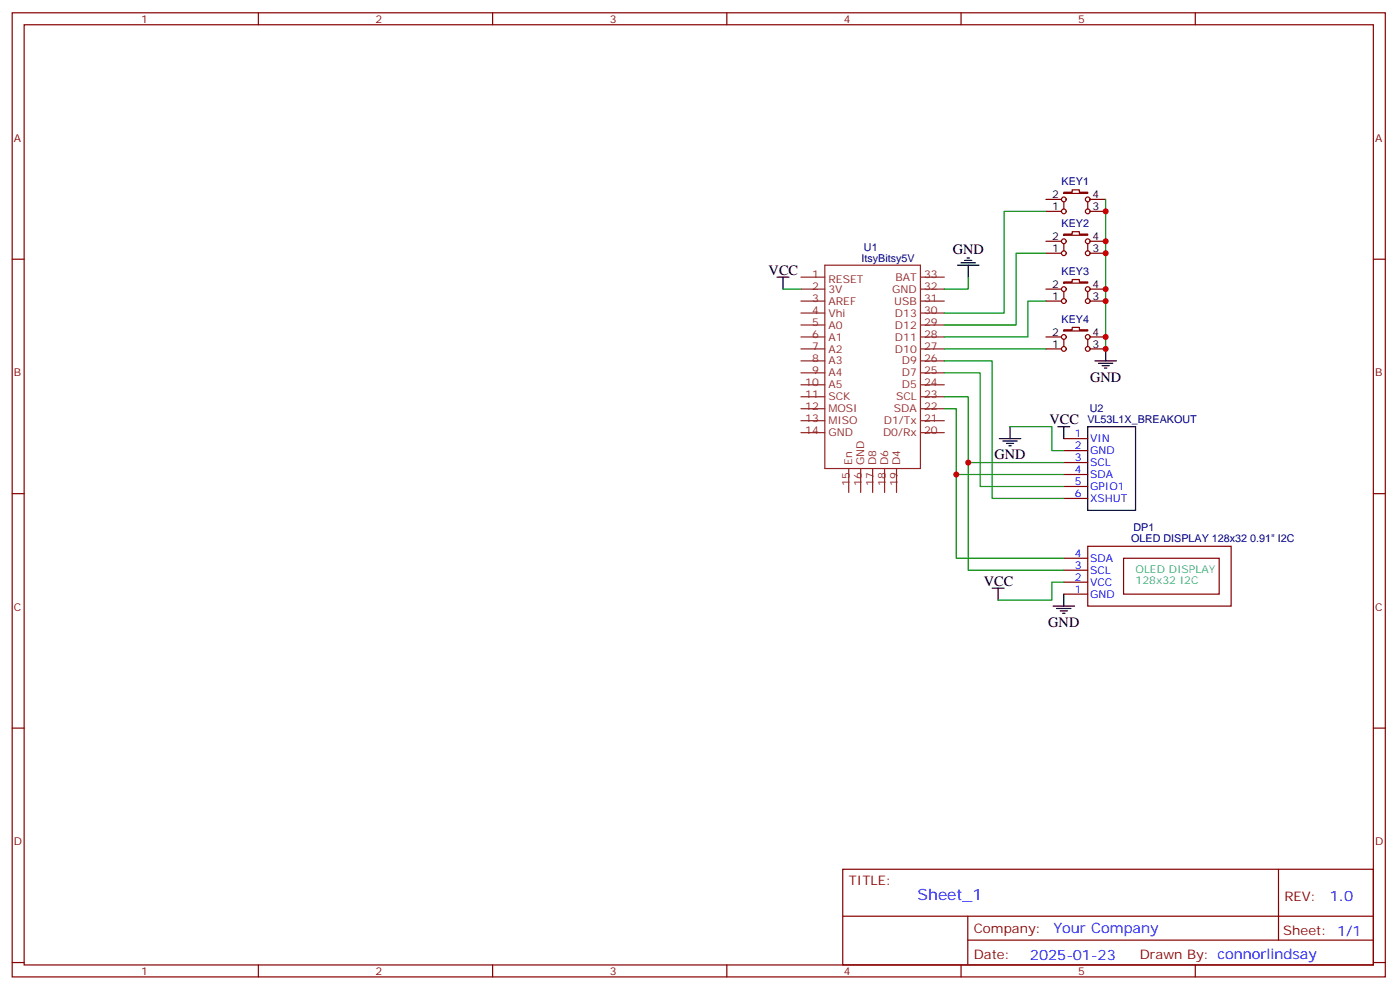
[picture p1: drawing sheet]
<svg xmlns="http://www.w3.org/2000/svg" width="413mm" height="292mm" viewBox="0 0 413 292" stroke-linecap="round" stroke-linejoin="round" font-family="sans-serif">
<g fill="none" stroke="#870000" stroke-width=".35">
<path d="M3.6 3.8h405.3v284.3h-405.3zM7.1 7.3h398.3v277.3h-398.3zM76.3 3.8v3.5M145.4 3.8v3.5M214.6 3.8v3.5M283.7 3.8v3.5M352.8 3.8v3.5M308.8 58.8h4.5M314 56.7h2.5v-.7h2.1v.7h2.5v.3h-7.1zM314 59.5v2.1M321.1 59.5v2.1M321.8 58.8h4.6"/>
<path d="M3.6 76.4h3.5M308.8 62.3h4.5M308.8 74.7h4.5M308.8 71.2h4.5M314 69h2.5v-.7h2.1v.7h2.5v.4h-7.1zM314 71.9v2.1M321.1 71.9v2.1M321.8 62.3h4.6M321.8 74.7h4.6M321.8 71.2h4.6M405.4 76.4h3.5M308.8 88.8h4.5"/>
<path d="M308.8 85.3h4.5M308.8 99.4h4.5M314 83.1h2.5v-.7h2.1v.7h2.5v.4h-7.1zM314 97.3h2.5v-.7h2.1v.7h2.5v.3h-7.1zM314 86v2.1M321.1 86v2.1M321.8 88.8h4.6M321.8 85.3h4.6M321.8 99.4h4.6M308.8 102.9h4.5M314 100.1v2.1M321.1 100.1v2.1"/>
<path d="M321.8 102.9h4.6M314 129.4h7.1M314 132.9h7.1M314 136.4h7.1M314 139.9h7.1M3.6 145.6h3.5M314 147h7.1M314 143.5h7.1M405.4 145.6h3.5M314 175.2h7.1M314 171.7h7.1M314 168.2h7.1"/>
<path d="M314 164.6h7.1M321.1 161.1h42.3v17.7h-42.3zM331.7 164.6h28.2v10.6h-28.2zM3.6 214.7h3.5M405.4 214.7h3.5M248.8 256.4h156.6v28.2h-156.6zM377.4 256.4v20.9M248.8 270.2h156.5M285.7 277.3h119.6M285.7 270.2v14.1M3.6 283.9h3.5M76.3 284.6v3.5"/>
<path d="M145.4 284.6v3.5M214.6 284.6v3.5M283.7 284.6v3.5M352.8 284.6v3.5M405.4 283.9h3.5"/>
<circle cx="314" cy="58.8" r=".71"/>
<circle cx="321.1" cy="58.8" r=".71"/>
<circle cx="314" cy="71.2" r=".71"/>
<circle cx="314" cy="74.7" r=".71"/>
<circle cx="314" cy="62.3" r=".71"/>
<circle cx="321.1" cy="74.7" r=".71"/>
<circle cx="321.1" cy="71.2" r=".71"/>
<circle cx="321.1" cy="62.3" r=".71"/>
<circle cx="314" cy="88.8" r=".71"/>
<circle cx="314" cy="99.4" r=".71"/>
<circle cx="314" cy="85.3" r=".71"/>
<circle cx="321.1" cy="88.8" r=".71"/>
<circle cx="321.1" cy="99.4" r=".71"/>
<circle cx="321.1" cy="85.3" r=".71"/>
<circle cx="314" cy="102.9" r=".71"/>
<circle cx="321.1" cy="102.9" r=".71"/>
</g>
<g fill="none" stroke="#8c2424" stroke-width=".35">
<path d="M243.5 78.2h28.2v60h-28.2zM236.4 95.8h7.1M236.4 99.4h7.1M236.4 92.3h7.1M236.4 88.8h7.1M236.4 85.3h7.1M236.4 81.7h7.1M271.7 95.8h7.1M271.7 99.4h7.1M271.7 92.3h7.1M271.7 88.8h7.1M271.7 85.3h7.1"/>
<path d="M271.7 81.7h7.1M236.4 102.9h7.1M236.4 106.4h7.1M236.4 110h7.1M236.4 113.5h7.1M236.4 117h7.1M271.7 102.9h7.1M271.7 106.4h7.1M271.7 110h7.1M271.7 113.5h7.1M271.7 117h7.1M236.4 120.5h7.1"/>
<path d="M236.4 124.1h7.1M236.4 127.6h7.1M250.5 138.2v7M254.1 138.2v7M257.6 138.2v7M261.1 138.2v7M264.7 138.2v7M271.7 120.5h7.1M271.7 124.1h7.1M271.7 127.6h7.1"/>
</g>
<g fill="none" stroke="#000" stroke-width=".35">
<path d="M282.6 78.2h6.4M283.7 77.5h4.2M284.8 76.8h2.1M285.5 76.1h.7M285.8 78.2v3.5M229.4 81.7h3.5M231.1 81.7v3.6M323.2 106.4h6.4M324.3 107.1h4.2M325.3 107.8h2.1M326 108.5h.7M326.4 102.9v3.5"/>
<path d="M295 129.4h6.3M296.1 130.1h4.2M297.1 130.8h2.1M297.8 131.5h.7M298.2 125.8v3.6M312.3 125.8h3.5M314 125.8v3.6M321.1 125.8h14.1v24.7h-14.1zM292.9 173.5h3.5M294.6 173.5v3.5M310.9 178.8h6.3M311.9 179.5h4.3"/>
<path d="M314 175.2v3.6M313 180.2h2.1M313.7 180.9h.7"/>
</g>
<g fill="none" stroke="#008700" stroke-width=".35">
<path d="M326.4 58.8v44.1M308.8 62.3h-12.4v30h-17.6M308.8 74.7h-8.9v21.1h-21.1M231.1 85.3h5.3M285.8 81.7v3.6h-7M308.8 88.8h-5.3v10.6h-24.7M278.8 117h7v19.4h28.2M278.8 110h10.5v33.5h24.7M278.8 106.4h14.1v40.6h21.1M278.8 102.9h30M278.8 120.5h3.5v19.4h31.7M282.3 139.9v24.7h31.7"/>
<path d="M285.8 136.4v31.8h28.2M298.2 125.8h12.3v7.1h3.5M314 171.7h-3.5v5.3h-15.9"/>
</g>
<g fill="#c00">
<circle cx="326.4" cy="62.3" r=".88"/>
<circle cx="326.4" cy="71.2" r=".88"/>
<circle cx="326.4" cy="74.7" r=".88"/>
<circle cx="326.4" cy="85.3" r=".88"/>
<circle cx="326.4" cy="88.8" r=".88"/>
<circle cx="326.4" cy="99.4" r=".88"/>
<circle cx="326.4" cy="102.9" r=".88"/>
<circle cx="282.3" cy="139.9" r=".88"/>
<circle cx="285.8" cy="136.4" r=".88"/>
</g>
<text font-size="4.6" fill="#00f" x="270.9" y="265.4">Sheet_1</text>
<g font-size="4.2">
<text x="281.2" y="75">GND</text>
<text x="226.9" y="81">VCC</text>
<text x="321.8" y="112.5">GND</text>
<text x="309.8" y="125.1">VCC</text>
<text x="293.6" y="135.5">GND</text>
<text x="290.4" y="172.8">VCC</text>
<text x="309.5" y="184.9">GND</text>
</g>
<g font-size="4.2" fill="#00f">
<text x="392.6" y="265.6">1.0</text>
<text x="311" y="275.2">Your Company</text>
<text x="304" y="283">2025-01-23</text>
</g>
<g font-size="3.9" fill="#800">
<text x="250.5" y="260.9">TITLE:</text>
<text x="379.2" y="265.6">REV:</text>
<text x="287.5" y="275.1">Company:</text>
<text x="378.8" y="275.8">Sheet: 1/1</text>
<text x="287.5" y="282.8">Date:</text>
<text x="336.5" y="282.9">Drawn By: connorlindsay</text>
</g>
<g font-size="3.2" fill="#800">
<text x="41.7" y="6.8">1</text>
<text x="110.8" y="6.8">2</text>
<text x="180" y="6.8">3</text>
<text x="249.1" y="6.8">4</text>
<text x="318.3" y="6.8">5</text>
<text x="4.1" y="41.9">A</text>
<text x="405.9" y="41.9">A</text>
<text x="4.1" y="111">B</text>
<text x="405.9" y="111">B</text>
<text x="4.1" y="180.2">C</text>
<text x="405.9" y="180.2">C</text>
<text x="4.1" y="249.3">D</text>
<text x="405.9" y="249.3">D</text>
<text x="41.7" y="287.6">1</text>
<text x="110.8" y="287.6">2</text>
<text x="180" y="287.6">3</text>
<text x="249.1" y="287.6">4</text>
<text x="318.3" y="287.6">5</text>
</g>
<g font-size="3.2">
<text x="310.6" y="58.5">2</text>
<text x="322.5" y="58.5">4</text>
<text x="310.6" y="62">1</text>
<text x="322.5" y="62">3</text>
<text x="310.6" y="70.8">2</text>
<text x="322.5" y="70.8">4</text>
<text x="310.6" y="74.3">1</text>
<text x="322.5" y="74.3">3</text>
<text x="310.6" y="88.4">1</text>
<text x="310.6" y="84.9">2</text>
<text x="322.5" y="88.4">3</text>
<text x="322.5" y="84.9">4</text>
<text x="310.6" y="99">2</text>
<text x="322.5" y="99">4</text>
<text x="310.6" y="102.6">1</text>
<text x="322.5" y="102.6">3</text>
</g>
<g font-size="3.2" fill="#000080">
<text x="313.4" y="54.7">KEY1</text>
<text x="313.4" y="67">KEY2</text>
<text x="254.3" y="77.2">ItsyBitsy5V</text>
<text x="255" y="74">U1</text>
<text x="313.4" y="81.1">KEY3</text>
<text x="313.4" y="95.2">KEY4</text>
<text x="321" y="124.8">VL53L1X_BREAKOUT</text>
<text x="321.7" y="121.6">U2</text>
<text x="333.9" y="159.8">OLED DISPLAY 128x32 0.91&quot; I2C</text>
<text x="334.6" y="156.6">DP1</text>
</g>
<g font-size="3.2" fill="#8d2323">
<text x="239.7" y="82.1">1</text>
<text x="244.5" y="83.5">RESET</text>
<text x="264.4" y="82.8">BAT</text>
<text x="272.8" y="82.1">33</text>
<text x="239.7" y="89.1">3</text>
<text x="239.7" y="85.6">2</text>
<text x="244.5" y="89.9">AREF</text>
<text x="244.5" y="86.3">3V</text>
<text x="263.4" y="86.3">GND</text>
<text x="264" y="89.9">USB</text>
<text x="272.8" y="85.6">32</text>
<text x="272.8" y="89.1">31</text>
<text x="239.7" y="92.7">4</text>
<text x="244.5" y="93.4">Vhi</text>
<text x="264.2" y="93.4">D13</text>
<text x="272.8" y="92.7">30</text>
<text x="239.7" y="96.2">5</text>
<text x="239.7" y="99.7">6</text>
<text x="244.5" y="96.9">A0</text>
<text x="244.5" y="100.4">A1</text>
<text x="264.2" y="100.4">D11</text>
<text x="264.2" y="96.9">D12</text>
<text x="272.8" y="99.7">28</text>
<text x="272.8" y="96.2">29</text>
<text x="239.7" y="103.3">7</text>
<text x="239.7" y="106.8">8</text>
<text x="244.5" y="104">A2</text>
<text x="244.5" y="107.5">A3</text>
<text x="264.2" y="104">D10</text>
<text x="266.2" y="107.5">D9</text>
<text x="272.8" y="103.3">27</text>
<text x="272.8" y="106.8">26</text>
<text x="237.7" y="113.8">10</text>
<text x="239.7" y="110.3">9</text>
<text x="244.5" y="111">A4</text>
<text x="266.2" y="111">D7</text>
<text x="272.8" y="113.8">24</text>
<text x="272.8" y="110.3">25</text>
<text x="237.7" y="117.4">11</text>
<text x="244.5" y="114.5">A5</text>
<text x="244.5" y="118.1">SCK</text>
<text x="264.5" y="118.1">SCL</text>
<text x="266.2" y="114.5">D5</text>
<text x="272.8" y="117.4">23</text>
<text x="237.7" y="120.9">12</text>
<text x="237.7" y="124.4">13</text>
<text x="244.5" y="121.6">MOSI</text>
<text x="244.5" y="125.1">MISO</text>
<text x="260.9" y="125.1">D1/Tx</text>
<text x="263.9" y="121.6">SDA</text>
<text x="272.8" y="120.9">22</text>
<text x="272.8" y="124.4">21</text>
<text x="237.7" y="128">14</text>
<text x="244.5" y="128.7">GND</text>
<text x="260.7" y="128.7">D0/Rx</text>
<text x="272.8" y="128">20</text>
<text x="251.6" y="137.1" transform="rotate(-90 251.6 137.1)">En</text>
<text x="255.1" y="137.1" transform="rotate(-90 255.1 137.1)">GND</text>
<text x="258.7" y="137.1" transform="rotate(-90 258.7 137.1)">D8</text>
<text x="262.2" y="137.1" transform="rotate(-90 262.2 137.1)">D6</text>
<text x="265.7" y="137.1" transform="rotate(-90 265.7 137.1)">D4</text>
<text x="250.9" y="143.3" transform="rotate(-90 250.9 143.3)">15</text>
<text x="254.4" y="143.3" transform="rotate(-90 254.4 143.3)">16</text>
<text x="258" y="143.3" transform="rotate(-90 258 143.3)">17</text>
<text x="261.5" y="143.3" transform="rotate(-90 261.5 143.3)">18</text>
<text x="265" y="143.3" transform="rotate(-90 265 143.3)">19</text>
</g>
<g font-size="3.2" fill="#00f">
<text x="317.3" y="129">1</text>
<text x="321.8" y="130.4">VIN</text>
<text x="317.3" y="132.5">2</text>
<text x="317.3" y="136.1">3</text>
<text x="321.8" y="133.9">GND</text>
<text x="321.8" y="137.5">SCL</text>
<text x="317.3" y="139.6">4</text>
<text x="317.3" y="143.1">5</text>
<text x="321.8" y="141">SDA</text>
<text x="317.3" y="146.6">6</text>
<text x="321.8" y="148.1">XSHUT</text>
<text x="321.8" y="144.5">GPIO1</text>
<text x="317.3" y="167.8">3</text>
<text x="317.3" y="164.3">4</text>
<text x="321.8" y="165.7">SDA</text>
<text x="317.3" y="171.3">2</text>
<text x="321.8" y="172.8">VCC</text>
<text x="321.8" y="169.2">SCL</text>
<text x="317.3" y="174.9">1</text>
<text x="321.8" y="176.3">GND</text>
</g>
<g font-size="3.2" fill="#0cc">
<text x="335.2" y="169.1">OLED DISPLAY</text>
<text x="335.2" y="172.3">128x32 I2C</text>
</g>
</svg>
